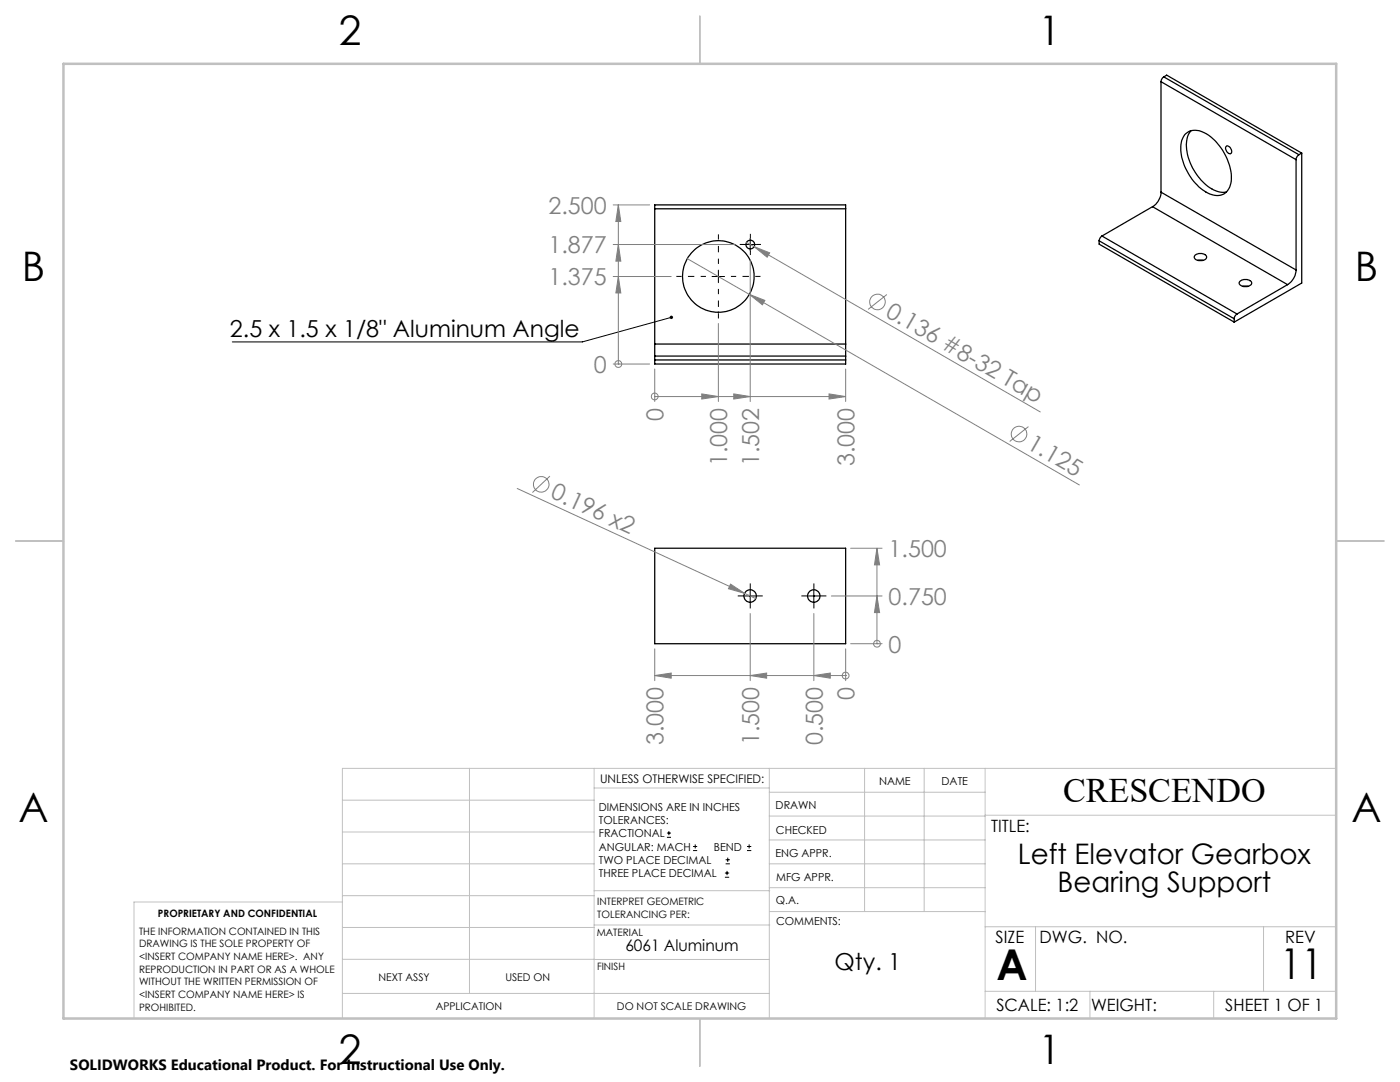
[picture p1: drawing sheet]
<svg xmlns="http://www.w3.org/2000/svg" width="279mm" height="216mm" viewBox="0 0 279 216" stroke-linecap="round" stroke-linejoin="round" font-family="sans-serif">
<g fill="none" stroke="#000" stroke-width=".25">
<path d="M231.7 16.3l27 15.6M231.7 16.3v22M232.3 15.3l-.4 .4-.2 .6M232.3 15.3l26.9 15.6M232.3 15.3l.5-.3 27 15.6M231.7 38.3a3.6 3.6 0 0 1-1.7 2.9M231.7 38.3l27 15.6M236.4 26.9a3.3 3.3 0 0 1 4.3-.2 11 11 0 0 1 5 9.5 2.88 2.88 0 0 1-4.3 2.5 10.7 10.7 0 0 1-5.6-10.3zM237.7 26.1a5.4 5.4 0 0 0-.6 5.1 10.6 10.6 0 0 0 5.8 7l1 .2 .9-.1M244.8 29.2a.96 .96 0 0 1 .8 .5 .96 .96 0 0 1 0 1 1.07 1.07 0 0 1-.8-1.5zM258.7 31.9v22M259.2 30.9l-.4 .4-.1 .6"/>
<path d="M259.8 30.6l-.6 .3M259.8 30.6v25.9l-13.5 7.8M130.7 41.7v-.8h38.1v.8M130.7 41.7v27M130.7 41.7h38.1M168.8 41.7v27M219.4 48l26.9 15.6M219.4 48v.7l26.9 15.6M219.9 47.1l-.3 .3-.2 .6M219.9 47.1l27 15.6M230 41.2l27 15.6M230 41.2l-10.1 5.9"/>
<path d="M238.5 50.9a1.57 1.57 0 0 1 2.3 .3 1.31 1.31 0 0 1-1.9 .7 .59 .59 0 0 1-.5-.4 .59 .59 0 0 1 .1-.6zM239 52h1.1M247.5 56.1a1.57 1.57 0 0 1 2.3 .3 1.28 1.28 0 0 1-1.8 .8 .67 .67 0 0 1-.6-1zM248 57.1h1.1M257 56.8l-10.1 5.9M258.7 53.9a3.6 3.6 0 0 1-1.7 2.9M130.7 71v.8M130.7 68.7v2.3M130.7 71.8h38.1M130.7 71.8v.8h38.1v-.8M130.7 71h38.1M130.7 68.7h38.1"/>
<path d="M168.8 71v.8M168.8 68.7v2.3M246.3 63.6v.7M246.9 62.7l-.4 .3-.2 .6M130.7 109.4h38.1v19h-38.1z"/>
<circle cx="143.3" cy="55.2" r="7.1"/>
<circle cx="149.7" cy="48.8" r=".87"/>
<circle cx="149.7" cy="118.9" r="1.23"/>
<circle cx="162.4" cy="118.9" r="1.23"/>
</g>
<g fill="none" stroke="#808080" stroke-width=".2">
<path d="M122.4 55.2h11.5M122.4 48.8h24.2M122.4 40.9h7.2M123.4 40.9v31.7M123.4 55.2l.5 3.3h-1zM123.4 48.8l.5 3.3h-1zM123.4 40.9l.5 3.3h-1zM137.2 51.6l12.3 7.1M149 48.4l1.5 .8M149.5 58.7l3.1 1.2-.4 .9zM149.5 58.7l65.9 38.1M149.7 51.9v28.2"/>
<path d="M150.5 49.2l3.1 1.2-.5 .9zM150.5 49.2l57.1 33M177 58.8l-3.8 2.9M122.4 72.6h7.2M123.4 72.6h.1M130.7 79.1h.1M130.7 73.6v6.5M130.7 79.1h38.1M140.1 78.6l3.3 .5-3.3 .5zM143.4 64.6v15.5M146.4 78.6l3.3 .5-3.3 .5zM165.5 78.6l3.3 .5-3.3 .5z"/>
<path d="M168.8 73.6v6.5M103.2 97.5l45.4 20.9M109.7 95l-3.4 3.3M205.2 85.1l-3.7 3M145.8 116.6l2.8 1.8-3.2-.9zM148.6 118.4l2.2 1.1M165.9 118.9h10.1M169.8 109.4h6.2M175 118.9l.5 3.3h-1zM175 109.4l.5 3.3h-1zM175 109.4v19M130.7 134.8l3.2-.5v1z"/>
<path d="M130.7 129.5v6.3M130.7 134.8h38.1M149.7 134.8l3.3-.5v1zM149.7 122.4v13.4M162.4 134.8l3.3-.5v1zM162.4 122.4v13.4M168.8 134.8h.1M168.8 129.5v6.3M169.8 128.4h6.2M175 128.4h.1"/>
<circle cx="123.4" cy="72.6" r=".69"/>
<circle cx="130.7" cy="79.1" r=".68"/>
<circle cx="175.1" cy="60.3" r="1.56"/>
<circle cx="108" cy="96.7" r="1.55"/>
<circle cx="203.4" cy="86.6" r="1.56"/>
<circle cx="168.8" cy="134.8" r=".68"/>
<circle cx="175" cy="128.5" r=".67"/>
</g>
<g fill="none" stroke="#000" stroke-width=".2">
<path d="M142.1 55.2h2.5M143.4 53.9v2.5M148.5 48.8h2.5M149.7 47.6v2.5M134 63.3l-17.8 4.9h-69.8M148.4 118.9h2.6M149.7 117.7v2.5M161.1 118.9h2.6M162.4 117.7v2.5M133.1 167.1h.8M133.1 166.2h.8M133.5 165.8v.9"/>
<path d="M138.3 169.7h.8M138.3 168.9h.8M138.7 168.5v.8M144.7 175h.8M144.7 174.2h.8M144.8 172.4h.9M144.8 171.6h.9M145.1 173.8v.8M145.2 171.1v.9M149.1 169.7h.8M149.1 168.9h.8M149.5 168.5v.8"/>
</g>
<path d="M140.9 55.2h-5.9M143.4 52.7v-5.9M143.4 57.7v5.8M145.9 55.2h5.9" fill="none" stroke="#000" stroke-width=".2" stroke-dasharray="15.2 1.3 1.3 1.3" stroke-dashoffset="14.2" stroke-linecap="butt"/>
<path d="M148.5 48.8h-.9M149.8 47.5v-.8M149.8 50v.9M151 48.8h.9M148.5 118.9h-1.3M149.7 117.7v-1.3M151 118.9h1.2M161.2 118.9h-1.3M162.4 117.7v-1.3M163.7 118.9h1.2M149.7 120.2v1.2M162.4 120.2v1.2" fill="none" stroke="#000" stroke-width=".2" stroke-dasharray="15.2 1.3 1.3 1.3" stroke-linecap="butt"/>
<g fill="none" stroke="#c0c0c0" stroke-width=".2">
<path d="M68.3 159.7h50.3M93.7 153.3v44.9M118.6 153.3v49.9M118.6 157.2h34.9M153.5 153.3v49.9M153.5 158.1h43.1M172.5 153.3v28.6M184.4 153.3v28.6M196.6 153.3v49.9M266.7 153.3h-198.4v49.9M68.3 178.7h50.3M68.3 172.4h50.3"/>
<path d="M68.3 166h50.3M68.3 180h-41.6v23.2M118.6 177.7h35M153.5 167.6h43.1M153.5 162.8h43.1M153.5 172.4h43.1M153.5 177.1h43.1M196.6 162.7h70.1M68.3 198.2h85.2M68.3 191.4l85.2 .1M68.3 185.1h50.3M118.6 184.6h35"/>
<path d="M153.6 181.9h43M196.6 197.8h70.1M196.6 184.9h70.1M206.7 184.9v12.9M217.5 197.8v5.4M242.2 197.8v5.4M252.2 184.9v12.9"/>
</g>
<path d="M139.7 3.2v9.5M3.1 107.9h9.6M266.7 107.9h9.5M139.7 203.2v9.6" fill="none" stroke="#c0c0c0" stroke-width=".25"/>
<path d="M12.7 12.7h254v190.5h-254z" fill="none" stroke="#c0c0c0" stroke-width=".5"/>
<path d="M133.7 63.1a.34 .34 0 0 1 .3-.1 .34 .34 0 0 1 .3 .2l-.3 .1 .3-.1a.34 .34 0 0 1-.4 .4 .34 .34 0 0 1-.2-.5z" fill="#000"/>
<g fill="#808080">
<path d="M145.8 116.6l2.8 1.8-3.2-.9z"/>
<path d="M150.5 49.2l3.1 1.2-.5 .9z"/>
<path d="M149.5 58.7l3.1 1.2-.4 .9z"/>
<path d="M123.4 55.2l.5 3.3h-1zM123.4 48.8l.5 3.3h-1zM123.4 40.9l.5 3.3h-1zM175 118.9l.5 3.3h-1zM175 109.4l.5 3.3h-1z"/>
<path d="M140.1 78.6l3.3 .5-3.3 .5zM146.4 78.6l3.3 .5-3.3 .5zM165.5 78.6l3.3 .5-3.3 .5zM162.4 134.8l3.3-.5v1zM149.7 134.8l3.3-.5v1zM130.7 134.8l3.2-.5v1z"/>
</g>
<g font-size="8.5">
<text x="198.9" y="195.5">A</text>
<text x="255.5" y="195.4">11</text>
</g>
<g font-size="8.1">
<text x="67.6" y="8.9">2</text>
<text x="207.3" y="8.9">1</text>
<text x="4.4" y="56.2">B</text>
<text x="270.4" y="56.2">B</text>
<text x="3.7" y="164.1">A</text>
<text x="269.7" y="164.1">A</text>
<text x="67.6" y="212.4">2</text>
<text x="207.3" y="212.4">1</text>
</g>
<text font-size="6.9" x="212.2" y="160.1">CRESCENDO</text>
<g font-size="5.6">
<text x="203.2" y="172.3">Left Elevator Gearbox</text>
<text x="211.1" y="178">Bearing Support</text>
</g>
<g font-size="4.7" fill="#808080">
<text x="109.5" y="42.6">2.500</text>
<text x="109.5" y="50.5">1.877</text>
<text x="109.5" y="56.9">1.375</text>
<text x="176.5" y="63" transform="rotate(30 176.5 63)">0.136 #8-32 Tap</text>
<text x="118.5" y="74.4">0</text>
<text x="132.4" y="84" transform="rotate(-90 132.4 84)">0</text>
<text x="204.8" y="89.4" transform="rotate(30 204.8 89.4)">1.125</text>
<text x="145.1" y="93" transform="rotate(-90 145.1 93)">1.000</text>
<text x="151.5" y="93" transform="rotate(-90 151.5 93)">1.502</text>
<text x="170.5" y="93" transform="rotate(-90 170.5 93)">3.000</text>
<text x="109.6" y="99.3" transform="rotate(25 109.6 99.3)">0.196 x2</text>
<text x="177.3" y="111.2">1.500</text>
<text x="177.3" y="120.7">0.750</text>
<text x="177.3" y="130.2">0</text>
<text x="170.5" y="139.7" transform="rotate(-90 170.5 139.7)">0</text>
<text x="132.4" y="148.7" transform="rotate(-90 132.4 148.7)">3.000</text>
<text x="151.5" y="148.7" transform="rotate(-90 151.5 148.7)">1.500</text>
<text x="164.2" y="148.7" transform="rotate(-90 164.2 148.7)">0.500</text>
</g>
<g font-size="4.7">
<text x="45.9" y="67.2">2.5 x 1.5 x 1/8&quot; Aluminum Angle</text>
<text x="166.6" y="193.5">Qty. 1</text>
</g>
<g font-size="3.4">
<text x="197.8" y="166">TITLE:</text>
<text x="198.7" y="188.1">SIZE</text>
<text x="207.5" y="188.1">DWG. NO.</text>
<text x="256.5" y="188.2">REV</text>
<text x="198.8" y="201.7">SCALE: 1:2</text>
<text x="217.7" y="201.8">WEIGHT:</text>
<text x="244.5" y="201.7">SHEET 1 OF 1</text>
</g>
<text font-size="3.2" x="124.8" y="189.8">6061 Aluminum</text>
<text font-size="3" x="14" y="213.5">SOLIDWORKS Educational Product. For Instructional Use Only.</text>
<text font-size="2.4" x="119.8" y="156.2">UNLESS OTHERWISE SPECIFIED:</text>
<g font-size="2.2">
<text x="119.5" y="161.8">DIMENSIONS ARE IN INCHES</text>
<text x="154.8" y="161.4">DRAWN</text>
<text x="175.4" y="156.6">NAME</text>
<text x="187.9" y="156.7">DATE</text>
<text x="119.5" y="164.4">TOLERANCES:</text>
<text x="119.5" y="167.1">FRACTIONAL</text>
<text x="154.9" y="166.3">CHECKED</text>
<text x="119.5" y="169.7">ANGULAR: MACH</text>
<text x="119.5" y="172.4">TWO PLACE DECIMAL</text>
<text x="142.5" y="169.7">BEND</text>
<text x="154.8" y="171">ENG APPR.</text>
<text x="119.5" y="175">THREE PLACE DECIMAL</text>
<text x="154.9" y="175.7">MFG APPR.</text>
<text x="154.9" y="180.4">Q.A.</text>
<text x="154.9" y="184.6">COMMENTS:</text>
</g>
<g font-size="2.1">
<text x="75.5" y="195.7">NEXT ASSY</text>
<text x="100.9" y="195.7">USED ON</text>
<text x="86.9" y="201.5">APPLICATION</text>
<text x="123.1" y="201.6">DO NOT SCALE DRAWING</text>
</g>
<g font-size="2">
<text x="31.5" y="182.9">PROPRIETARY AND CONFIDENTIAL</text>
<text x="119.2" y="180.6">INTERPRET GEOMETRIC</text>
<text x="119.2" y="183.1">TOLERANCING PER:</text>
<text x="27.8" y="186.5">THE INFORMATION CONTAINED IN THIS</text>
<text x="27.8" y="189">DRAWING IS THE SOLE PROPERTY OF</text>
<text x="27.8" y="191.6">&lt;INSERT COMPANY NAME HERE&gt;. ANY</text>
<text x="119.1" y="186.7">MATERIAL</text>
<text x="27.8" y="194.1">REPRODUCTION IN PART OR AS A WHOLE</text>
<text x="27.8" y="196.6">WITHOUT THE WRITTEN PERMISSION OF</text>
<text x="119.1" y="193.5">FINISH</text>
<text x="27.8" y="199.1">&lt;INSERT COMPANY NAME HERE&gt; IS</text>
<text x="27.8" y="201.7">PROHIBITED.</text>
</g>
</svg>
